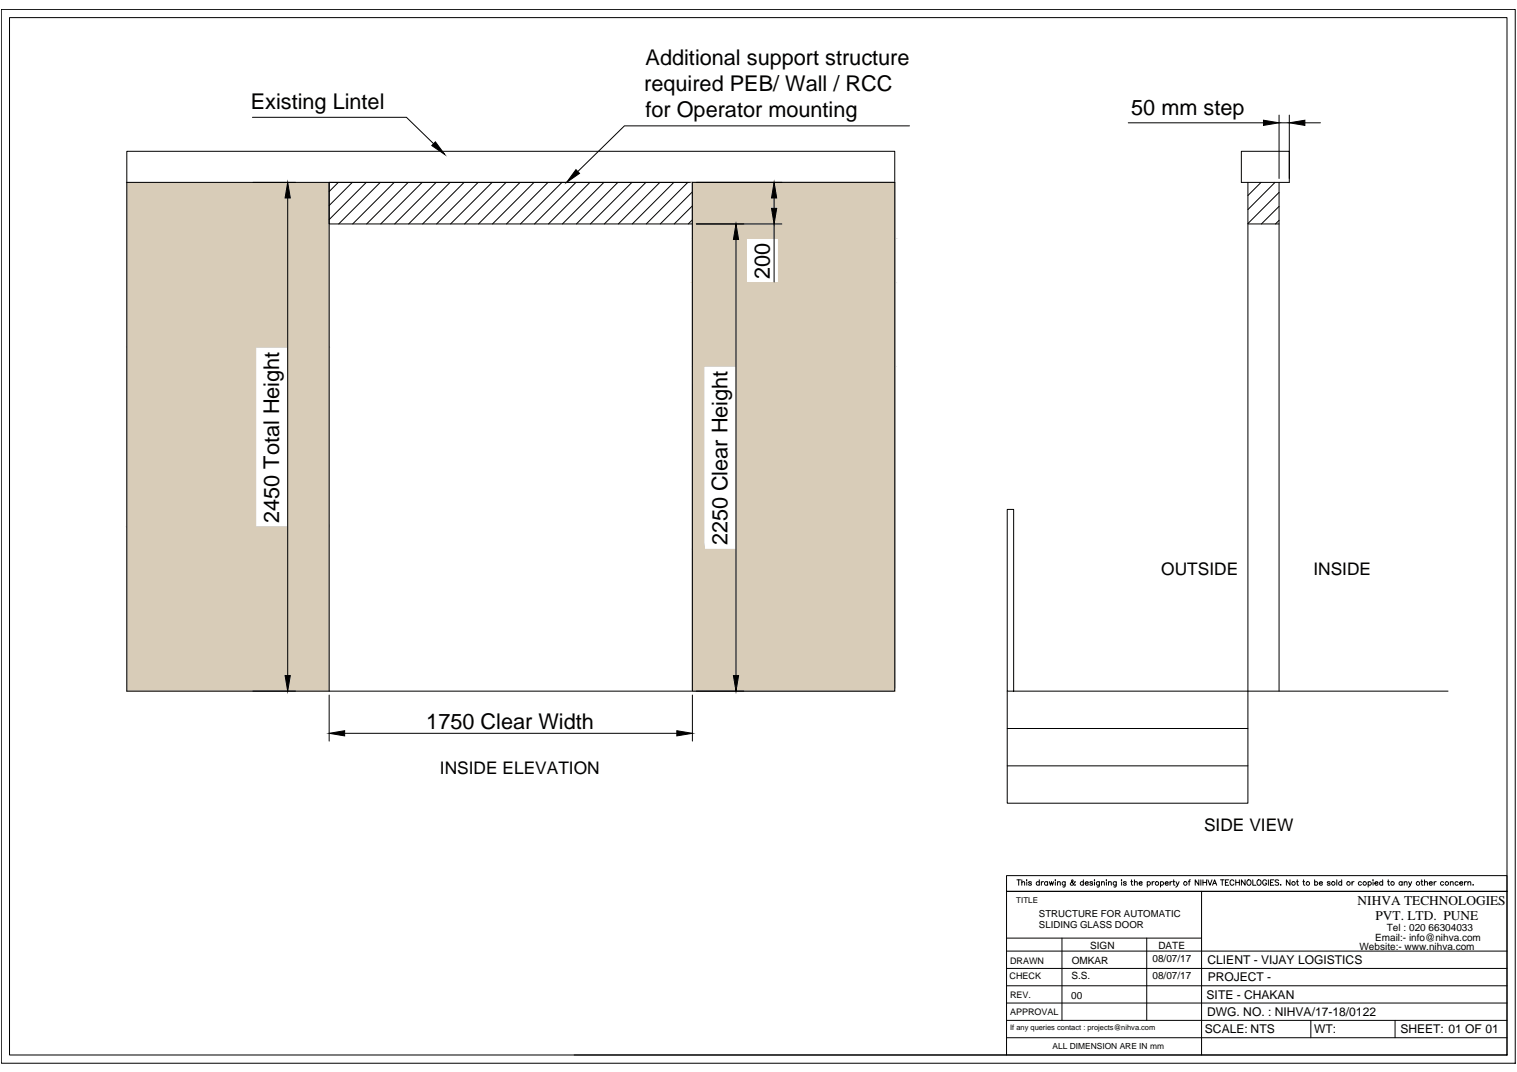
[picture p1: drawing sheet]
<svg xmlns="http://www.w3.org/2000/svg" width="841mm" height="594mm" viewBox="0 0 841 594" stroke-linecap="round" stroke-linejoin="round" font-family="sans-serif">
<!-- layer: 0 -->
<g fill="#d8ccb8" stroke="#d8ccb8" stroke-width=".55">
<path d="M70 101v91h112zM70 101h112v91z"/>
<path d="M70 192v100h72zM70 192h72v100z"/>
<path d="M160 192v100h22zM160 192h22v100z"/>
<path d="M70 292v91h112zM70 292h112v91z"/>
<path d="M384 101v31h112zM384 101h112v31z"/>
<path d="M384 132v25h30zM384 132h30v25z"/>
<path d="M432 132v25h64zM432 132h64v25z"/>
<path d="M384 157v46h112zM384 157h112v46z"/>
<path d="M384 203v101h6zM384 203h6v101z"/>
<path d="M408 203v101h88zM408 203h88v101z"/>
<path d="M384 304v79h112zM384 304h112v79z"/>
</g>
<!-- layer: EM PSL150 -->
<path d="M70 84h426v17h-426zM688 84h27v17h-27zM182 101h202v282M182 101v23h202v-23M182 101v282M692 101v282M709 101v282M70 383h426" fill="none" stroke="#000" stroke-width=".55"/>
<!-- layer: 0 -->
<g fill="none" stroke="#000" stroke-width=".55">
<path d="M1 5h839v584h-839zM5 10h830v575h-830zM140 65h85l15 15M504 70h-158l-26 25M626 68h74M709 64v35M709 68h6M715 64v35M723 68h9M70 101v282M140 101h24M159 110v264"/>
<path d="M188 101l-6 5M195 101l-13 13M203 101l-21 21M211 101l-23 23M219 101l-23 23M226 101l-23 23M234 101l-23 23M242 101l-23 23M250 101l-23 23M257 101l-23 23M265 101l-23 23M273 101l-23 23"/>
<path d="M281 101l-23 23M288 101l-23 23M296 101l-23 23M304 101l-23 23M312 101l-23 23M319 101l-23 23M327 101l-23 23M335 101l-23 23M343 101l-23 23M350 101l-23 23M358 101l-23 23M366 101l-23 23"/>
<path d="M374 101l-23 23M381 101l-23 23M384 101h112v282h-112zM384 106l-18 18M384 114l-10 10M386 101h47M429 110v5M496 101v280M699 101l-7 7M707 101l-15 15M709 107l-17 17M709 114l-10 10"/>
<path d="M384 122l-2 2M386 124h47M408 133v241M429 124v32M692 124h17M709 122l-2 2M140 383h24M182 385v26M384 385v26M386 383h26M558 383v21h134v-21M562 383v-101h-4v101h245"/>
<path d="M191 406h184M558 404v41h134v-41M558 424h134M564 488h2M565 488v3M566 489h2v2M566 488v3M569 488h.1M569 489v2M572 489h-2l2 1-1 1-1-1M576 489a.9 .9 0 0 0-1 0 .9 .9 0 0 0 0 1 .9 .9 0 0 0 1 0M576 488v3"/>
<path d="M577 489v2M579 489h-2M581 489a1 1 0 0 0-2 0 1 1 0 0 0 0 1 1 1 0 0 0 2 0M581 489v2M582 489v2l1-2 1 2v-2M585 488h.1M585 489v2M586 489h2v2M586 489v2M591 489l-1 2h-1M591 489a1 1 0 0 0-2 0 .9 .9 0 0 0 0 1 1 1 0 0 0 2 0M596 489a1.8 1.8 0 0 1-3 1v-1l2-1-1 1 2 1"/>
<path d="M601 489a1 1 0 0 0-2 0 .9 .9 0 0 0 0 1 1 1 0 0 0 2 0M601 488v3M602 489h1a1 1 0 0 0-1 0 1 1 0 0 0 0 2 1 1 0 0 0 1-1M606 489h-2l2 1-1 1-1-1M607 488h.1M607 489v2M610 489l-1 2h-1M610 489a1 1 0 0 0-2 0 .9 .9 0 0 0 0 1 1 1 0 0 0 2 0M611 489h1v2M611 489v2M613 488h.1M613 489v2"/>
<path d="M615 489h1v2M615 489v2M619 489v2h-1M619 489a1 1 0 0 0-2 0 1 1 0 0 0 0 1 1 1 0 0 0 2 0M622 488h.1M622 489v2M624 489h-1l1 1h-1M627 489h1M627 488v2l1 1M629 489h1v2M629 488v3M632 489h1a1 1 0 0 0-1 0 1 1 0 0 0-1 1 1 1 0 0 0 2 0"/>
<path d="M636 489a1 1 0 0 1 1 0 1 1 0 0 1 0 1 1 1 0 0 1-1 0M636 489v3M639 489v2M640 489h-1M643 489a1 1 0 0 1 2 0 .9 .9 0 0 1 0 1 1 1 0 0 1-2 0M643 489v3M646 489h2a1 1 0 0 0-2 0 1 1 0 0 0 0 2 1.1 1.1 0 0 0 2-1M649 489v2M650 489h-1M650 489h1M651 488v2v1M652 489l1 2 1-2"/>
<path d="M653 491l-1 1M659 489h1M660 488h-1v3M665 488v3l-2-3v3M666 488v3M666 494v91M667 488v3M667 489h2M669 488v3M670 488l1 3 1-3M672 491l1-3 2 3M673 490h1"/>
<path d="M677 488h2M678 488v3M679 489h1M681 488h-2v3h2M684 488a1.1 1.1 0 0 0-1 0 1.1 1.1 0 0 0-1 1 1.1 1.1 0 0 0 1 2 1.1 1.1 0 0 0 1-1M685 489h2M685 488v3M687 488v3M690 488v3l-2-3v3M695 488v3h1M702 488a1.1 1.1 0 0 0-1 0 1.1 1.1 0 0 0-1 1 1.1 1.1 0 0 0 1 2 1.1 1.1 0 0 0 1-2h-1M703 488v3"/>
<path d="M704 489h1M706 488h-2v3h2M709 488h-1h-1l2 1v1h-2M710 490h.1M715 488v3l-2-3v3M719 489h1M719 488v2l1 1M722 489h1M723 488v2v1M729 489a1 1 0 0 1 1 0 1 1 0 0 1 0 1 1 1 0 0 1-1 0M729 488v3M731 489h2a1 1 0 0 0-1 0 1 1 0 0 0 0 2 1 1 0 0 0 1-1"/>
<path d="M737 489h-1l1 1h-1M741 488v3M744 489a1 1 0 0 0-2 0 .9 .9 0 0 0 0 1 1 1 0 0 0 2 0M744 488v3M750 489v2M751 489h-1M755 489a1 1 0 0 0-2 0 1 1 0 0 0 0 1 1 1 0 0 0 2 0M759 489a1 1 0 0 1 1 0 1 1 0 0 1 0 1 1 1 0 0 1-1 0M759 489v3M761 488h.1M761 489v2M762 489h2a1 1 0 0 0-2 0 1 1 0 0 0 0 2 1.1 1.1 0 0 0 2-1"/>
<path d="M767 489a1 1 0 0 0-2 0 1 1 0 0 0 0 1 1 1 0 0 0 2 0M767 488v3M769 489h1M770 488v2v1M777 489a1 1 0 0 0-1 0 1 1 0 0 0 0 1 1 1 0 0 0 1 0M777 489v2M778 489h2v2M778 489v2M781 489l1 2 1-2M782 491l-1 1M788 489h1M788 488v2l1 1"/>
<path d="M790 489h1v2M790 488v3M792 489h2a1 1 0 0 0-1 0 1 1 0 0 0-1 1 1 1 0 0 0 1 1l1-1M795 489v2M796 489h-1M800 489a1 1 0 0 0-1 0 1 1 0 0 0 0 1 1 1 0 0 0 1 0M804 489h2v2M804 489v2M808 489a1 1 0 0 0-1 0 1 1 0 0 0 0 1 1 1 0 0 0 1 0M809 489h2a1 1 0 0 0-2 0 1 1 0 0 0 0 2 1.1 1.1 0 0 0 2-1M812 489v2M813 489h-1"/>
<path d="M814 489h1v2M814 489v2M817 490h.1M558 520h108M589 520v45M636 520v45M558 537h277M558 527h277M558 556h277M558 546h277M558 565h277M558 575h277"/>
<path d="M727 565v10M773 565v10M318 585h517M558 585v-91h277h-277v-9h277v100"/>
<circle cx="641" cy="490" r="1"/>
<circle cx="657" cy="490" r="1"/>
<circle cx="692" cy="489" r="1.4"/>
<circle cx="698" cy="489" r="1.4"/>
<circle cx="717" cy="490" r="1"/>
<circle cx="725" cy="490" r="1"/>
<circle cx="739" cy="490" r="1"/>
<circle cx="748" cy="490" r="1"/>
<circle cx="757" cy="490" r="1"/>
<circle cx="772" cy="490" r="1"/>
<circle cx="786" cy="490" r="1"/>
<circle cx="802" cy="490" r="1"/>
</g>
<path d="M241 79l6 7-8-5zM700 67l9 1-9 1zM715 68l8-1v2zM319 94l2 2-7 5zM159 101l2 9h-3zM429 101l2 9h-3zM428 115h3l-2 9zM408 124l1 9h-2zM158 374h3l-2 9zM407 374h2l-1 9zM182 406l9-1v3zM375 405l9 1-9 2z" fill="#000" stroke="#000" stroke-width=".55"/>
<g font-size="12">
<text x="358" y="36">Additional support structure</text>
<text x="357" y="50">required PEB/ Wall / RCC</text>
<text x="139" y="60">Existing Lintel</text>
<text x="358" y="65">for Operator mounting</text>
<text x="627" y="64">50 mm step</text>
<text x="427" y="154" transform="rotate(-90 427 154)">200</text>
<text x="155" y="290" transform="rotate(-90 155 290)">2450 Total Height</text>
<text x="403" y="302" transform="rotate(-90 403 302)">2250 Clear Height</text>
<text x="236" y="404">1750 Clear Width</text>
</g>
<g font-size="9.6">
<text x="644" y="319">OUTSIDE</text>
<text x="728" y="319">INSIDE</text>
<text x="244" y="429">INSIDE ELEVATION</text>
<text x="668" y="461">SIDE VIEW</text>
</g>
<g font-size="7.4">
<text x="753" y="502">NIHVA TECHNOLOGIES</text>
<text x="763" y="510">PVT. LTD. PUNE</text>
</g>
<g font-size="6.7">
<text x="669" y="534">CLIENT - VIJAY LOGISTICS</text>
<text x="670" y="544">PROJECT -</text>
<text x="669" y="553">SITE - CHAKAN</text>
<text x="669" y="563">DWG. NO. : NIHVA/17-18/0122</text>
<text x="668" y="573">SCALE: NTS</text>
<text x="729" y="573">WT:</text>
<text x="776" y="573">SHEET: 01 OF 01</text>
</g>
<g font-size="5.5">
<text x="769" y="516">Tel : 020 66304033</text>
<text x="762" y="521">Email:- info@nihva.com</text>
<text x="604" y="526">SIGN</text>
<text x="642" y="526">DATE</text>
<text x="754" y="527">Website:- www.nihva.com</text>
<text x="639" y="533">08/07/17</text>
<text x="594" y="534">OMKAR</text>
<text x="594" y="542">S.S.</text>
<text x="639" y="543">08/07/17</text>
<text x="594" y="554">00</text>
</g>
<g font-size="5.3">
<text x="576" y="508">STRUCTURE FOR AUTOMATIC</text>
<text x="576" y="515">SLIDING GLASS DOOR</text>
</g>
<g font-size="5">
<text x="560" y="534">DRAWN</text>
<text x="560" y="542">CHECK</text>
<text x="560" y="553">REV.</text>
<text x="560" y="563">APPROVAL</text>
</g>
<text font-size="4.7" x="584" y="581">ALL DIMENSION ARE IN mm</text>
<text font-size="4.4" x="563" y="501">TITLE</text>
<text font-size="4.1" x="560" y="571">If any queries contact : projects@nihva.com</text>
</svg>
